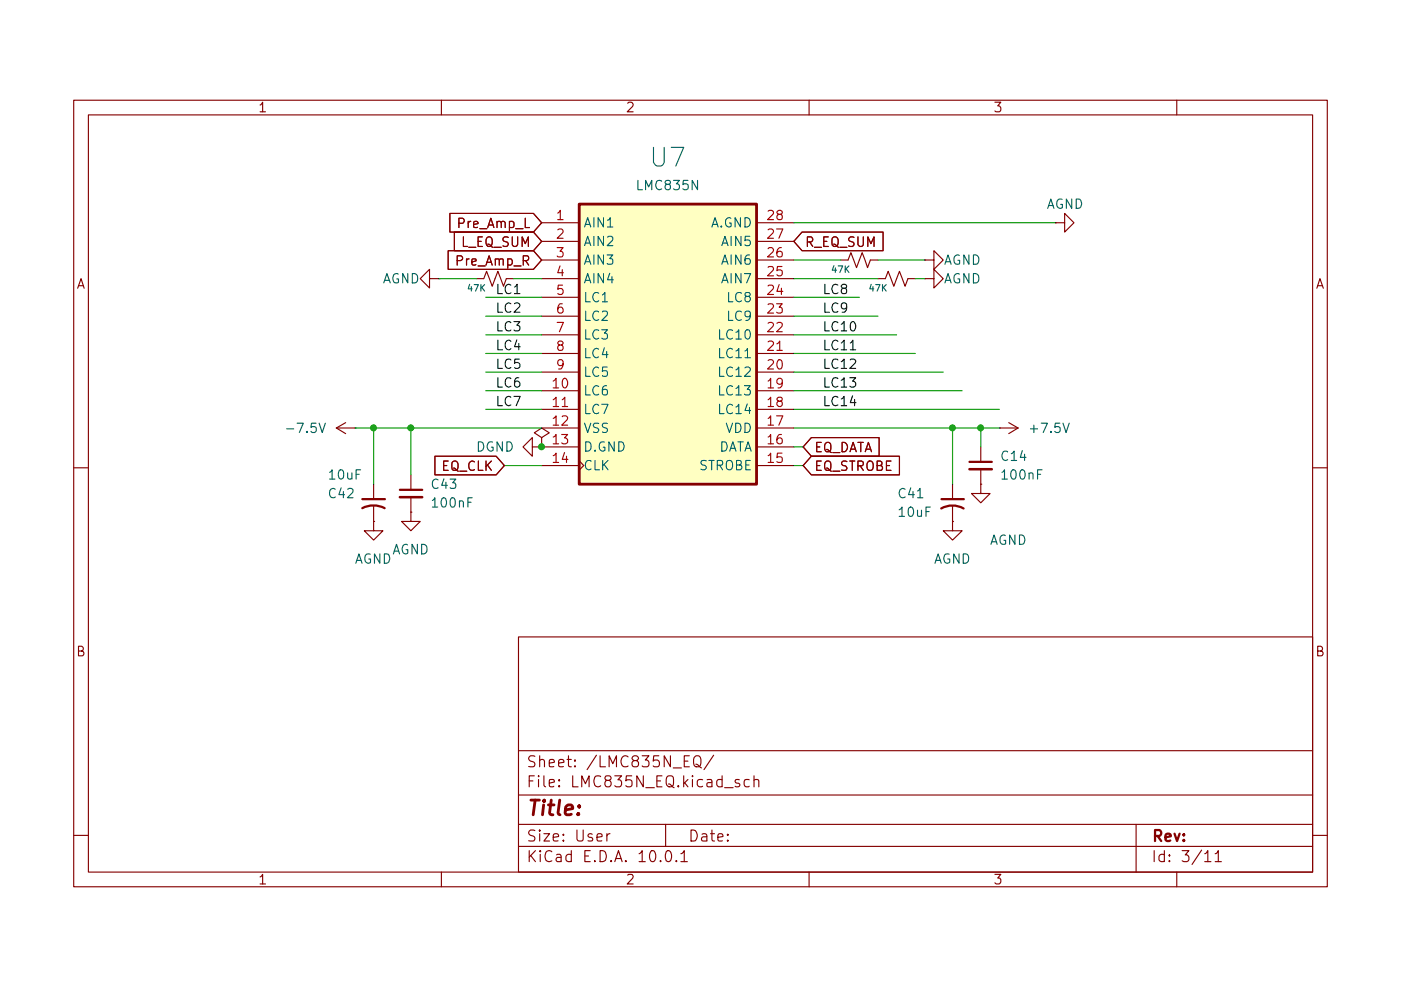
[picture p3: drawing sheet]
(kicad_sch
 (version 20260306)
 (generator "eeschema")
 (generator_version "10.0")
 (paper "User" 190.5 127)
 (lib_symbols
  (symbol "Device:C_Small"
   (pin_numbers (hide yes))
   (pin_names
    (offset 0.254) (hide yes)) (exclude_from_sim no) (in_bom yes) (on_board yes)
   (in_pos_files yes)
   (duplicate_pin_numbers_are_jumpers no)
   (property "Reference" "C" (at 0.254 1.778 0) (show_name no) (do_not_autoplace no) (effects (font (size 1.27 1.27)) (justify left)))
   (property "Value" "C_Small" (at 0.254 -2.032 0) (show_name no) (do_not_autoplace no) (effects (font (size 1.27 1.27)) (justify left)))
   (property "Footprint" "" (at 0 0 0) (show_name no) (do_not_autoplace no) (hide yes) (effects (font (size 1.27 1.27))))
   (property "Datasheet" "" (at 0 0 0) (show_name no) (do_not_autoplace no) (hide yes) (effects (font (size 1.27 1.27))))
   (property "Description" "Unpolarized capacitor, small symbol" (at 0 0 0) (show_name no) (do_not_autoplace no) (hide yes) (effects (font (size 1.27 1.27))))
   (symbol "C_Small_0_1"
    (polyline (pts (xy -1.524 0.508) (xy 1.524 0.508)) (stroke (width 0.3048) (type default)) (fill (type none)))
    (polyline (pts (xy -1.524 -0.508) (xy 1.524 -0.508)) (stroke (width 0.3302) (type default)) (fill (type none))))
   (symbol "C_Small_1_1"
    (pin passive line (at 0 2.54 270) (length 2.032) (name "" (effects (font (size 1.27 1.27)))) (number "1" (effects (font (size 1.27 1.27)))))
    (pin passive line (at 0 -2.54 90) (length 2.032) (name "" (effects (font (size 1.27 1.27)))) (number "2" (effects (font (size 1.27 1.27))))))
   (embedded_fonts no))
  (symbol "Device:C_Small_US"
   (pin_numbers (hide yes))
   (pin_names
    (offset 0.254) (hide yes)) (exclude_from_sim no) (in_bom yes) (on_board yes)
   (in_pos_files yes)
   (duplicate_pin_numbers_are_jumpers no)
   (property "Reference" "C" (at 0.254 1.778 0) (show_name no) (do_not_autoplace no) (effects (font (size 1.27 1.27)) (justify left)))
   (property "Value" "C_Small_US" (at 0.254 -2.032 0) (show_name no) (do_not_autoplace no) (effects (font (size 1.27 1.27)) (justify left)))
   (property "Footprint" "" (at 0 0 0) (show_name no) (do_not_autoplace no) (hide yes) (effects (font (size 1.27 1.27))))
   (property "Datasheet" "" (at 0 0 0) (show_name no) (do_not_autoplace no) (hide yes) (effects (font (size 1.27 1.27))))
   (property "Description" "capacitor, small US symbol" (at 0 0 0) (show_name no) (do_not_autoplace no) (hide yes) (effects (font (size 1.27 1.27))))
   (symbol "C_Small_US_0_1"
    (polyline (pts (xy -1.524 0.508) (xy 1.524 0.508)) (stroke (width 0.3048) (type default)) (fill (type none)))
    (arc (start -1.524 -0.762) (mid 0 -0.3734) (end 1.524 -0.762) (stroke (width 0.3048) (type default)) (fill (type none))))
   (symbol "C_Small_US_1_1"
    (pin passive line (at 0 2.54 270) (length 2.032) (name "" (effects (font (size 1.27 1.27)))) (number "1" (effects (font (size 1.27 1.27)))))
    (pin passive line (at 0 -2.54 90) (length 2.032) (name "" (effects (font (size 1.27 1.27)))) (number "2" (effects (font (size 1.27 1.27))))))
   (embedded_fonts no))
  (symbol "Device:R_Small_US"
   (pin_numbers (hide yes))
   (pin_names
    (offset 0.254) (hide yes)) (exclude_from_sim no) (in_bom yes) (on_board yes)
   (in_pos_files yes)
   (duplicate_pin_numbers_are_jumpers no)
   (property "Reference" "R" (at 0.762 0.508 0) (show_name no) (do_not_autoplace no) (effects (font (size 1.27 1.27)) (justify left)))
   (property "Value" "R_Small_US" (at 0.762 -1.016 0) (show_name no) (do_not_autoplace no) (effects (font (size 1.27 1.27)) (justify left)))
   (property "Footprint" "" (at 0 0 0) (show_name no) (do_not_autoplace no) (hide yes) (effects (font (size 1.27 1.27))))
   (property "Datasheet" "" (at 0 0 0) (show_name no) (do_not_autoplace no) (hide yes) (effects (font (size 1.27 1.27))))
   (property "Description" "Resistor, small US symbol" (at 0 0 0) (show_name no) (do_not_autoplace no) (hide yes) (effects (font (size 1.27 1.27))))
   (symbol "R_Small_US_1_1"
    (polyline (pts (xy 0 1.524) (xy 1.016 1.143) (xy 0 0.762) (xy -1.016 0.381) (xy 0 0)) (stroke (width 0) (type default)) (fill (type none)))
    (polyline (pts (xy 0 0) (xy 1.016 -0.381) (xy 0 -0.762) (xy -1.016 -1.143) (xy 0 -1.524)) (stroke (width 0) (type default)) (fill (type none)))
    (pin passive line (at 0 2.54 270) (length 1.016) (name "" (effects (font (size 1.27 1.27)))) (number "1" (effects (font (size 1.27 1.27)))))
    (pin passive line (at 0 -2.54 90) (length 1.016) (name "" (effects (font (size 1.27 1.27)))) (number "2" (effects (font (size 1.27 1.27))))))
   (embedded_fonts no))
  (symbol "MyOwnCHips:LMC835" (exclude_from_sim no) (in_bom yes) (on_board yes)
   (in_pos_files yes)
   (duplicate_pin_numbers_are_jumpers no)
   (property "Reference" "U" (at 0 20.574 0) (show_name no) (do_not_autoplace no) (effects (font (size 2.54 2.54))))
   (property "Value" "" (at 0 0 0) (show_name no) (do_not_autoplace no) (effects (font (size 1.27 1.27))))
   (property "Footprint" "" (at 0 0 0) (show_name no) (do_not_autoplace no) (hide yes) (effects (font (size 1.27 1.27))))
   (property "Datasheet" "" (at 0 0 0) (show_name no) (do_not_autoplace no) (hide yes) (effects (font (size 1.27 1.27))))
   (property "Description" "" (at 0 0 0) (show_name no) (do_not_autoplace no) (hide yes) (effects (font (size 1.27 1.27))))
   (symbol "LMC835_1_1"
    (rectangle (start -11.43 17.78) (end 12.7 -20.32) (stroke (width 0.381) (type solid)) (fill (type background)))
    (pin input line (at -16.51 15.24 0) (length 5.08) (name "AIN1" (effects (font (size 1.27 1.27)))) (number "1" (effects (font (size 1.27 1.27)))))
    (pin input line (at -16.51 12.7 0) (length 5.08) (name "AIN2" (effects (font (size 1.27 1.27)))) (number "2" (effects (font (size 1.27 1.27)))))
    (pin input line (at -16.51 10.16 0) (length 5.08) (name "AIN3" (effects (font (size 1.27 1.27)))) (number "3" (effects (font (size 1.27 1.27)))))
    (pin input line (at -16.51 7.62 0) (length 5.08) (name "AIN4" (effects (font (size 1.27 1.27)))) (number "4" (effects (font (size 1.27 1.27)))))
    (pin bidirectional line (at -16.51 5.08 0) (length 5.08) (name "LC1" (effects (font (size 1.27 1.27)))) (number "5" (effects (font (size 1.27 1.27)))))
    (pin bidirectional line (at -16.51 2.54 0) (length 5.08) (name "LC2" (effects (font (size 1.27 1.27)))) (number "6" (effects (font (size 1.27 1.27)))))
    (pin bidirectional line (at -16.51 0 0) (length 5.08) (name "LC3" (effects (font (size 1.27 1.27)))) (number "7" (effects (font (size 1.27 1.27)))))
    (pin bidirectional line (at -16.51 -2.54 0) (length 5.08) (name "LC4" (effects (font (size 1.27 1.27)))) (number "8" (effects (font (size 1.27 1.27)))))
    (pin bidirectional line (at -16.51 -5.08 0) (length 5.08) (name "LC5" (effects (font (size 1.27 1.27)))) (number "9" (effects (font (size 1.27 1.27)))))
    (pin bidirectional line (at -16.51 -7.62 0) (length 5.08) (name "LC6" (effects (font (size 1.27 1.27)))) (number "10" (effects (font (size 1.27 1.27)))))
    (pin bidirectional line (at -16.51 -10.16 0) (length 5.08) (name "LC7" (effects (font (size 1.27 1.27)))) (number "11" (effects (font (size 1.27 1.27)))))
    (pin power_in line (at -16.51 -12.7 0) (length 5.08) (name "VSS" (effects (font (size 1.27 1.27)))) (number "12" (effects (font (size 1.27 1.27)))))
    (pin power_in line (at -16.51 -15.24 0) (length 5.08) (name "D.GND" (effects (font (size 1.27 1.27)))) (number "13" (effects (font (size 1.27 1.27)))))
    (pin input clock (at -16.51 -17.78 0) (length 5.08) (name "CLK" (effects (font (size 1.27 1.27)))) (number "14" (effects (font (size 1.27 1.27)))))
    (pin input line (at 17.78 -17.78 180) (length 5.08) (name "STROBE" (effects (font (size 1.27 1.27)))) (number "15" (effects (font (size 1.27 1.27)))))
    (pin input line (at 17.78 -15.24 180) (length 5.08) (name "DATA" (effects (font (size 1.27 1.27)))) (number "16" (effects (font (size 1.27 1.27)))))
    (pin power_in line (at 17.78 -12.7 180) (length 5.08) (name "VDD" (effects (font (size 1.27 1.27)))) (number "17" (effects (font (size 1.27 1.27)))))
    (pin bidirectional line (at 17.78 -10.16 180) (length 5.08) (name "LC14" (effects (font (size 1.27 1.27)))) (number "18" (effects (font (size 1.27 1.27)))))
    (pin bidirectional line (at 17.78 -7.62 180) (length 5.08) (name "LC13" (effects (font (size 1.27 1.27)))) (number "19" (effects (font (size 1.27 1.27)))))
    (pin bidirectional line (at 17.78 -5.08 180) (length 5.08) (name "LC12" (effects (font (size 1.27 1.27)))) (number "20" (effects (font (size 1.27 1.27)))))
    (pin bidirectional line (at 17.78 -2.54 180) (length 5.08) (name "LC11" (effects (font (size 1.27 1.27)))) (number "21" (effects (font (size 1.27 1.27)))))
    (pin bidirectional line (at 17.78 0 180) (length 5.08) (name "LC10" (effects (font (size 1.27 1.27)))) (number "22" (effects (font (size 1.27 1.27)))))
    (pin bidirectional line (at 17.78 2.54 180) (length 5.08) (name "LC9" (effects (font (size 1.27 1.27)))) (number "23" (effects (font (size 1.27 1.27)))))
    (pin bidirectional line (at 17.78 5.08 180) (length 5.08) (name "LC8" (effects (font (size 1.27 1.27)))) (number "24" (effects (font (size 1.27 1.27)))))
    (pin input line (at 17.78 7.62 180) (length 5.08) (name "AIN7" (effects (font (size 1.27 1.27)))) (number "25" (effects (font (size 1.27 1.27)))))
    (pin input line (at 17.78 10.16 180) (length 5.08) (name "AIN6" (effects (font (size 1.27 1.27)))) (number "26" (effects (font (size 1.27 1.27)))))
    (pin input line (at 17.78 12.7 180) (length 5.08) (name "AIN5" (effects (font (size 1.27 1.27)))) (number "27" (effects (font (size 1.27 1.27)))))
    (pin input line (at 17.78 15.24 180) (length 5.08) (name "A.GND" (effects (font (size 1.27 1.27)))) (number "28" (effects (font (size 1.27 1.27))))))
   (embedded_fonts no))
  (symbol "power:GND"
   (power global)
   (pin_numbers (hide yes))
   (pin_names
    (offset 0) (hide yes)) (exclude_from_sim no) (in_bom yes) (on_board yes)
   (in_pos_files yes)
   (duplicate_pin_numbers_are_jumpers no)
   (property "Reference" "#PWR" (at 0 -6.35 0) (show_name no) (do_not_autoplace no) (hide yes) (effects (font (size 1.27 1.27))))
   (property "Value" "GND" (at 0 -3.81 0) (show_name no) (do_not_autoplace no) (effects (font (size 1.27 1.27))))
   (property "Footprint" "" (at 0 0 0) (show_name no) (do_not_autoplace no) (hide yes) (effects (font (size 1.27 1.27))))
   (property "Datasheet" "" (at 0 0 0) (show_name no) (do_not_autoplace no) (hide yes) (effects (font (size 1.27 1.27))))
   (property "Description" "Power symbol creates a global label with name \"GND\" , ground" (at 0 0 0) (show_name no) (do_not_autoplace no) (hide yes) (effects (font (size 1.27 1.27))))
   (symbol "GND_0_1"
    (polyline (pts (xy 0 0) (xy 0 -1.27) (xy 1.27 -1.27) (xy 0 -2.54) (xy -1.27 -1.27) (xy 0 -1.27)) (stroke (width 0) (type default)) (fill (type none))))
   (symbol "GND_1_1"
    (pin power_in line (at 0 0 270) (length 0) (name "" (effects (font (size 1.27 1.27)))) (number "1" (effects (font (size 1.27 1.27))))))
   (embedded_fonts no))
  (symbol "power:PWR_FLAG"
   (power global)
   (pin_numbers (hide yes))
   (pin_names
    (offset 0) (hide yes)) (exclude_from_sim no) (in_bom yes) (on_board yes)
   (in_pos_files yes)
   (duplicate_pin_numbers_are_jumpers no)
   (property "Reference" "#FLG" (at 0 1.905 0) (show_name no) (do_not_autoplace no) (hide yes) (effects (font (size 1.27 1.27))))
   (property "Value" "PWR_FLAG" (at 0 3.81 0) (show_name no) (do_not_autoplace no) (effects (font (size 1.27 1.27))))
   (property "Footprint" "" (at 0 0 0) (show_name no) (do_not_autoplace no) (hide yes) (effects (font (size 1.27 1.27))))
   (property "Datasheet" "" (at 0 0 0) (show_name no) (do_not_autoplace no) (hide yes) (effects (font (size 1.27 1.27))))
   (property "Description" "Special symbol for telling ERC where power comes from" (at 0 0 0) (show_name no) (do_not_autoplace no) (hide yes) (effects (font (size 1.27 1.27))))
   (symbol "PWR_FLAG_0_0"
    (pin power_out line (at 0 0 90) (length 0) (name "" (effects (font (size 1.27 1.27)))) (number "1" (effects (font (size 1.27 1.27))))))
   (symbol "PWR_FLAG_0_1"
    (polyline (pts (xy 0 0) (xy 0 1.27) (xy -1.016 1.905) (xy 0 2.54) (xy 1.016 1.905) (xy 0 1.27)) (stroke (width 0) (type default)) (fill (type none))))
   (embedded_fonts no))
  (symbol "power:VDC"
   (power global)
   (pin_numbers (hide yes))
   (pin_names
    (offset 0) (hide yes)) (exclude_from_sim no) (in_bom yes) (on_board yes)
   (in_pos_files yes)
   (duplicate_pin_numbers_are_jumpers no)
   (property "Reference" "#PWR" (at 0 -3.81 0) (show_name no) (do_not_autoplace no) (hide yes) (effects (font (size 1.27 1.27))))
   (property "Value" "VDC" (at 0 3.556 0) (show_name no) (do_not_autoplace no) (effects (font (size 1.27 1.27))))
   (property "Footprint" "" (at 0 0 0) (show_name no) (do_not_autoplace no) (hide yes) (effects (font (size 1.27 1.27))))
   (property "Datasheet" "" (at 0 0 0) (show_name no) (do_not_autoplace no) (hide yes) (effects (font (size 1.27 1.27))))
   (property "Description" "Power symbol creates a global label with name \"VDC\"" (at 0 0 0) (show_name no) (do_not_autoplace no) (hide yes) (effects (font (size 1.27 1.27))))
   (symbol "VDC_0_1"
    (polyline (pts (xy -0.762 1.27) (xy 0 2.54)) (stroke (width 0) (type default)) (fill (type none)))
    (polyline (pts (xy 0 2.54) (xy 0.762 1.27)) (stroke (width 0) (type default)) (fill (type none)))
    (polyline (pts (xy 0 0) (xy 0 2.54)) (stroke (width 0) (type default)) (fill (type none))))
   (symbol "VDC_1_1"
    (pin power_in line (at 0 0 90) (length 0) (name "" (effects (font (size 1.27 1.27)))) (number "1" (effects (font (size 1.27 1.27))))))
   (embedded_fonts no)))
 (junction
  (at 50.8 54.61)
  (diameter 0)
  (color 0 0 0 0))
 (junction
  (at 73.66 57.15)
  (diameter 0)
  (color 0 0 0 0))
 (junction
  (at 133.35 54.61)
  (diameter 0)
  (color 0 0 0 0))
 (junction
  (at 129.54 54.61)
  (diameter 0)
  (color 0 0 0 0))
 (junction
  (at 55.88 54.61)
  (diameter 0)
  (color 0 0 0 0))
 (wire
  (pts (xy 107.95 41.91) (xy 121.92 41.91))
  (stroke (width 0) (type default)))
 (wire
  (pts (xy 119.38 31.75) (xy 125.73 31.75))
  (stroke (width 0) (type default)))
 (wire
  (pts (xy 48.26 54.61) (xy 50.8 54.61))
  (stroke (width 0) (type default)))
 (wire
  (pts (xy 66.04 39.37) (xy 73.66 39.37))
  (stroke (width 0) (type default)))
 (wire
  (pts (xy 66.04 46.99) (xy 73.66 46.99))
  (stroke (width 0) (type default)))
 (wire
  (pts (xy 107.95 46.99) (xy 128.27 46.99))
  (stroke (width 0) (type default)))
 (wire
  (pts (xy 107.95 57.15) (xy 109.22 57.15))
  (stroke (width 0) (type default)))
 (wire
  (pts (xy 133.35 54.61) (xy 133.35 57.15))
  (stroke (width 0) (type default)))
 (wire
  (pts (xy 66.04 36.83) (xy 73.66 36.83))
  (stroke (width 0) (type default)))
 (wire
  (pts (xy 107.95 44.45) (xy 124.46 44.45))
  (stroke (width 0) (type default)))
 (wire
  (pts (xy 133.35 54.61) (xy 135.89 54.61))
  (stroke (width 0) (type default)))
 (wire
  (pts (xy 119.38 39.37) (xy 107.95 39.37))
  (stroke (width 0) (type default)))
 (wire
  (pts (xy 107.95 49.53) (xy 130.81 49.53))
  (stroke (width 0) (type default)))
 (wire
  (pts (xy 129.54 54.61) (xy 133.35 54.61))
  (stroke (width 0) (type default)))
 (wire
  (pts (xy 66.04 41.91) (xy 73.66 41.91))
  (stroke (width 0) (type default)))
 (wire
  (pts (xy 66.04 44.45) (xy 73.66 44.45))
  (stroke (width 0) (type default)))
 (wire
  (pts (xy 50.8 54.61) (xy 50.8 62.23))
  (stroke (width 0) (type default)))
 (wire
  (pts (xy 107.95 52.07) (xy 135.89 52.07))
  (stroke (width 0) (type default)))
 (wire
  (pts (xy 107.95 26.67) (xy 143.51 26.67))
  (stroke (width 0) (type default)))
 (wire
  (pts (xy 66.04 49.53) (xy 73.66 49.53))
  (stroke (width 0) (type default)))
 (wire
  (pts (xy 107.95 54.61) (xy 129.54 54.61))
  (stroke (width 0) (type default)))
 (wire
  (pts (xy 124.46 34.29) (xy 125.73 34.29))
  (stroke (width 0) (type default)))
 (wire
  (pts (xy 107.95 31.75) (xy 114.3 31.75))
  (stroke (width 0) (type default)))
 (wire
  (pts (xy 129.54 54.61) (xy 129.54 62.23))
  (stroke (width 0) (type default)))
 (wire
  (pts (xy 107.95 36.83) (xy 116.84 36.83))
  (stroke (width 0) (type default)))
 (wire
  (pts (xy 66.04 52.07) (xy 73.66 52.07))
  (stroke (width 0) (type default)))
 (wire
  (pts (xy 68.58 59.69) (xy 73.66 59.69))
  (stroke (width 0) (type default)))
 (wire
  (pts (xy 107.95 59.69) (xy 109.22 59.69))
  (stroke (width 0) (type default)))
 (wire
  (pts (xy 69.85 34.29) (xy 73.66 34.29))
  (stroke (width 0) (type default)))
 (wire
  (pts (xy 59.69 34.29) (xy 64.77 34.29))
  (stroke (width 0) (type default)))
 (wire
  (pts (xy 55.88 54.61) (xy 55.88 60.96))
  (stroke (width 0) (type default)))
 (wire
  (pts (xy 107.95 34.29) (xy 119.38 34.29))
  (stroke (width 0) (type default)))
 (wire
  (pts (xy 50.8 54.61) (xy 55.88 54.61))
  (stroke (width 0) (type default)))
 (wire
  (pts (xy 55.88 54.61) (xy 73.66 54.61))
  (stroke (width 0) (type default)))
 (label "LC1"
  (at 67.31 36.83 0)
  (effects (font (size 1.27 1.27)) (justify left bottom)))
 (label "LC13"
  (at 111.76 49.53 0)
  (effects (font (size 1.27 1.27)) (justify left bottom)))
 (label "LC12"
  (at 111.76 46.99 0)
  (effects (font (size 1.27 1.27)) (justify left bottom)))
 (label "LC11"
  (at 111.76 44.45 0)
  (effects (font (size 1.27 1.27)) (justify left bottom)))
 (label "LC4"
  (at 67.31 44.45 0)
  (effects (font (size 1.27 1.27)) (justify left bottom)))
 (label "LC8"
  (at 111.76 36.83 0)
  (effects (font (size 1.27 1.27)) (justify left bottom)))
 (label "LC6"
  (at 67.31 49.53 0)
  (effects (font (size 1.27 1.27)) (justify left bottom)))
 (label "LC3"
  (at 67.31 41.91 0)
  (effects (font (size 1.27 1.27)) (justify left bottom)))
 (label "LC14"
  (at 111.76 52.07 0)
  (effects (font (size 1.27 1.27)) (justify left bottom)))
 (label "LC9"
  (at 111.76 39.37 0)
  (effects (font (size 1.27 1.27)) (justify left bottom)))
 (label "LC7"
  (at 67.31 52.07 0)
  (effects (font (size 1.27 1.27)) (justify left bottom)))
 (label "LC10"
  (at 111.76 41.91 0)
  (effects (font (size 1.27 1.27)) (justify left bottom)))
 (label "LC5"
  (at 67.31 46.99 0)
  (effects (font (size 1.27 1.27)) (justify left bottom)))
 (label "LC2"
  (at 67.31 39.37 0)
  (effects (font (size 1.27 1.27)) (justify left bottom)))
 (global_label "Pre_Amp_L"
  (shape input)
  (at 73.66 26.67 180)
  (fields_autoplaced yes)
  (effects (font (size 1.27 1.27)) (justify right))
  (property "Intersheetrefs" "${INTERSHEET_REFS}" (at 60.6358 26.67 0) (hide yes) (show_name no) (do_not_autoplace no) (effects (font (size 1.27 1.27)) (justify right))))
 (global_label "R_EQ_SUM"
  (shape input)
  (at 107.95 29.21 0)
  (fields_autoplaced yes)
  (effects (font (size 1.27 1.27)) (justify left))
  (property "Intersheetrefs" "${INTERSHEET_REFS}" (at 120.6113 29.21 0) (hide yes) (show_name no) (do_not_autoplace no) (effects (font (size 1.27 1.27)) (justify left))))
 (global_label "L_EQ_SUM"
  (shape input)
  (at 73.66 29.21 180)
  (fields_autoplaced yes)
  (effects (font (size 1.27 1.27)) (justify right))
  (property "Intersheetrefs" "${INTERSHEET_REFS}" (at 61.2406 29.21 0) (hide yes) (show_name no) (do_not_autoplace no) (effects (font (size 1.27 1.27)) (justify right))))
 (global_label "EQ_DATA"
  (shape input)
  (at 109.22 57.15 0)
  (fields_autoplaced yes)
  (effects (font (size 1.27 1.27)) (justify left))
  (property "Intersheetrefs" "${INTERSHEET_REFS}" (at 120.0671 57.15 0) (hide yes) (show_name no) (do_not_autoplace no) (effects (font (size 1.27 1.27)) (justify left))))
 (global_label "EQ_CLK"
  (shape input)
  (at 68.58 59.69 180)
  (fields_autoplaced yes)
  (effects (font (size 1.27 1.27)) (justify right))
  (property "Intersheetrefs" "${INTERSHEET_REFS}" (at 58.5796 59.69 0) (hide yes) (show_name no) (do_not_autoplace no) (effects (font (size 1.27 1.27)) (justify right))))
 (global_label "Pre_Amp_R"
  (shape input)
  (at 73.66 31.75 180)
  (fields_autoplaced yes)
  (effects (font (size 1.27 1.27)) (justify right))
  (property "Intersheetrefs" "${INTERSHEET_REFS}" (at 60.3939 31.75 0) (hide yes) (show_name no) (do_not_autoplace no) (effects (font (size 1.27 1.27)) (justify right))))
 (global_label "EQ_STROBE"
  (shape input)
  (at 109.22 59.69 0)
  (fields_autoplaced yes)
  (effects (font (size 1.27 1.27)) (justify left))
  (property "Intersheetrefs" "${INTERSHEET_REFS}" (at 122.8489 59.69 0) (hide yes) (show_name no) (do_not_autoplace no) (effects (font (size 1.27 1.27)) (justify left))))
 (symbol
  (lib_id "power:GND")
  (at 129.54 67.31 0)
  (unit 1)
  (body_style 1)
  (exclude_from_sim no)
  (in_bom yes)
  (on_board yes)
  (in_pos_files yes)
  (dnp no)
  (property "Reference" "#PWR089" (at 129.54 73.66 0) (hide yes) (show_name no) (do_not_autoplace no) (effects (font (size 1.27 1.27))))
  (property "Value" "AGND" (at 132.08 72.39 0) (show_name no) (do_not_autoplace no) (effects (font (size 1.27 1.27)) (justify right)))
  (property "Footprint" "" (at 129.54 67.31 0) (hide yes) (show_name no) (do_not_autoplace no) (effects (font (size 1.27 1.27))))
  (property "Datasheet" "" (at 129.54 67.31 0) (hide yes) (show_name no) (do_not_autoplace no) (effects (font (size 1.27 1.27))))
  (property "Description" "Power symbol creates a global label with name \"GND\" , ground" (at 129.54 67.31 0) (hide yes) (show_name no) (do_not_autoplace no) (effects (font (size 1.27 1.27))))
  (pin "1"))
 (symbol
  (lib_id "power:VDC")
  (at 135.89 54.61 270)
  (unit 1)
  (body_style 1)
  (exclude_from_sim no)
  (in_bom yes)
  (on_board yes)
  (in_pos_files yes)
  (dnp no)
  (property "Reference" "#PWR039" (at 132.08 54.61 0) (hide yes) (show_name no) (do_not_autoplace no) (effects (font (size 1.27 1.27))))
  (property "Value" "+7.5V" (at 139.7 54.61 90) (show_name no) (do_not_autoplace no) (effects (font (size 1.27 1.27)) (justify left)))
  (property "Footprint" "" (at 135.89 54.61 0) (hide yes) (show_name no) (do_not_autoplace no) (effects (font (size 1.27 1.27))))
  (property "Datasheet" "" (at 135.89 54.61 0) (hide yes) (show_name no) (do_not_autoplace no) (effects (font (size 1.27 1.27))))
  (property "Description" "Power symbol creates a global label with name \"VDC\"" (at 135.89 54.61 0) (hide yes) (show_name no) (do_not_autoplace no) (effects (font (size 1.27 1.27))))
  (pin "1"))
 (symbol
  (lib_id "Device:C_Small")
  (at 55.88 63.5 0)
  (unit 1)
  (body_style 1)
  (exclude_from_sim no)
  (in_bom yes)
  (on_board yes)
  (in_pos_files yes)
  (dnp no)
  (fields_autoplaced yes)
  (property "Reference" "C43" (at 58.42 62.2362 0) (show_name no) (do_not_autoplace no) (effects (font (size 1.27 1.27)) (justify left)))
  (property "Value" "100nF" (at 58.42 64.7762 0) (show_name no) (do_not_autoplace no) (effects (font (size 1.27 1.27)) (justify left)))
  (property "Footprint" "" (at 55.88 63.5 0) (hide yes) (show_name no) (do_not_autoplace no) (effects (font (size 1.27 1.27))))
  (property "Datasheet" "" (at 55.88 63.5 0) (hide yes) (show_name no) (do_not_autoplace no) (effects (font (size 1.27 1.27))))
  (property "Description" "Unpolarized capacitor, small symbol" (at 55.88 63.5 0) (hide yes) (show_name no) (do_not_autoplace no) (effects (font (size 1.27 1.27))))
  (pin "1")
  (pin "2"))
 (symbol
  (lib_id "power:PWR_FLAG")
  (at 73.66 57.15 0)
  (unit 1)
  (body_style 1)
  (exclude_from_sim no)
  (in_bom yes)
  (on_board yes)
  (in_pos_files yes)
  (dnp no)
  (property "Reference" "#FLG06" (at 73.66 55.245 0) (hide yes) (show_name no) (do_not_autoplace no) (effects (font (size 1.27 1.27))))
  (property "Value" "PWR_FLAG" (at 59.69 55.88 0) (hide yes) (show_name no) (do_not_autoplace no) (effects (font (size 1.27 1.27))))
  (property "Footprint" "" (at 73.66 57.15 0) (hide yes) (show_name no) (do_not_autoplace no) (effects (font (size 1.27 1.27))))
  (property "Datasheet" "" (at 73.66 57.15 0) (hide yes) (show_name no) (do_not_autoplace no) (effects (font (size 1.27 1.27))))
  (property "Description" "Special symbol for telling ERC where power comes from" (at 73.66 57.15 0) (hide yes) (show_name no) (do_not_autoplace no) (effects (font (size 1.27 1.27))))
  (pin "1"))
 (symbol
  (lib_id "power:GND")
  (at 50.8 67.31 0)
  (unit 1)
  (body_style 1)
  (exclude_from_sim no)
  (in_bom yes)
  (on_board yes)
  (in_pos_files yes)
  (dnp no)
  (property "Reference" "#PWR091" (at 50.8 73.66 0) (hide yes) (show_name no) (do_not_autoplace no) (effects (font (size 1.27 1.27))))
  (property "Value" "AGND" (at 53.34 72.39 0) (show_name no) (do_not_autoplace no) (effects (font (size 1.27 1.27)) (justify right)))
  (property "Footprint" "" (at 50.8 67.31 0) (hide yes) (show_name no) (do_not_autoplace no) (effects (font (size 1.27 1.27))))
  (property "Datasheet" "" (at 50.8 67.31 0) (hide yes) (show_name no) (do_not_autoplace no) (effects (font (size 1.27 1.27))))
  (property "Description" "Power symbol creates a global label with name \"GND\" , ground" (at 50.8 67.31 0) (hide yes) (show_name no) (do_not_autoplace no) (effects (font (size 1.27 1.27))))
  (pin "1"))
 (symbol
  (lib_id "power:GND")
  (at 125.73 31.75 90)
  (unit 1)
  (body_style 1)
  (exclude_from_sim no)
  (in_bom yes)
  (on_board yes)
  (in_pos_files yes)
  (dnp no)
  (property "Reference" "#PWR093" (at 132.08 31.75 0) (hide yes) (show_name no) (do_not_autoplace no) (effects (font (size 1.27 1.27))))
  (property "Value" "AGND" (at 128.27 31.75 90) (show_name no) (do_not_autoplace no) (effects (font (size 1.27 1.27)) (justify right)))
  (property "Footprint" "" (at 125.73 31.75 0) (hide yes) (show_name no) (do_not_autoplace no) (effects (font (size 1.27 1.27))))
  (property "Datasheet" "" (at 125.73 31.75 0) (hide yes) (show_name no) (do_not_autoplace no) (effects (font (size 1.27 1.27))))
  (property "Description" "Power symbol creates a global label with name \"GND\" , ground" (at 125.73 31.75 0) (hide yes) (show_name no) (do_not_autoplace no) (effects (font (size 1.27 1.27))))
  (pin "1"))
 (symbol
  (lib_id "power:VDC")
  (at 48.26 54.61 90)
  (unit 1)
  (body_style 1)
  (exclude_from_sim no)
  (in_bom yes)
  (on_board yes)
  (in_pos_files yes)
  (dnp no)
  (fields_autoplaced yes)
  (property "Reference" "#PWR034" (at 52.07 54.61 0) (hide yes) (show_name no) (do_not_autoplace no) (effects (font (size 1.27 1.27))))
  (property "Value" "-7.5V" (at 44.45 54.6099 90) (show_name no) (do_not_autoplace no) (effects (font (size 1.27 1.27)) (justify left)))
  (property "Footprint" "" (at 48.26 54.61 0) (hide yes) (show_name no) (do_not_autoplace no) (effects (font (size 1.27 1.27))))
  (property "Datasheet" "" (at 48.26 54.61 0) (hide yes) (show_name no) (do_not_autoplace no) (effects (font (size 1.27 1.27))))
  (property "Description" "Power symbol creates a global label with name \"VDC\"" (at 48.26 54.61 0) (hide yes) (show_name no) (do_not_autoplace no) (effects (font (size 1.27 1.27))))
  (pin "1"))
 (symbol
  (lib_id "Device:C_Small")
  (at 133.35 59.69 0)
  (unit 1)
  (body_style 1)
  (exclude_from_sim no)
  (in_bom yes)
  (on_board yes)
  (in_pos_files yes)
  (dnp no)
  (fields_autoplaced yes)
  (property "Reference" "C14" (at 135.89 58.4262 0) (show_name no) (do_not_autoplace no) (effects (font (size 1.27 1.27)) (justify left)))
  (property "Value" "100nF" (at 135.89 60.9662 0) (show_name no) (do_not_autoplace no) (effects (font (size 1.27 1.27)) (justify left)))
  (property "Footprint" "" (at 133.35 59.69 0) (hide yes) (show_name no) (do_not_autoplace no) (effects (font (size 1.27 1.27))))
  (property "Datasheet" "" (at 133.35 59.69 0) (hide yes) (show_name no) (do_not_autoplace no) (effects (font (size 1.27 1.27))))
  (property "Description" "Unpolarized capacitor, small symbol" (at 133.35 59.69 0) (hide yes) (show_name no) (do_not_autoplace no) (effects (font (size 1.27 1.27))))
  (pin "1")
  (pin "2"))
 (symbol
  (lib_id "power:GND")
  (at 55.88 66.04 0)
  (unit 1)
  (body_style 1)
  (exclude_from_sim no)
  (in_bom yes)
  (on_board yes)
  (in_pos_files yes)
  (dnp no)
  (property "Reference" "#PWR092" (at 55.88 72.39 0) (hide yes) (show_name no) (do_not_autoplace no) (effects (font (size 1.27 1.27))))
  (property "Value" "AGND" (at 58.42 71.12 0) (show_name no) (do_not_autoplace no) (effects (font (size 1.27 1.27)) (justify right)))
  (property "Footprint" "" (at 55.88 66.04 0) (hide yes) (show_name no) (do_not_autoplace no) (effects (font (size 1.27 1.27))))
  (property "Datasheet" "" (at 55.88 66.04 0) (hide yes) (show_name no) (do_not_autoplace no) (effects (font (size 1.27 1.27))))
  (property "Description" "Power symbol creates a global label with name \"GND\" , ground" (at 55.88 66.04 0) (hide yes) (show_name no) (do_not_autoplace no) (effects (font (size 1.27 1.27))))
  (pin "1"))
 (symbol
  (lib_id "Device:R_Small_US")
  (at 121.92 34.29 270)
  (unit 1)
  (body_style 1)
  (exclude_from_sim no)
  (in_bom yes)
  (on_board yes)
  (in_pos_files yes)
  (dnp no)
  (property "Reference" "R62" (at 121.92 27.94 90) (hide yes) (show_name no) (do_not_autoplace no) (effects (font (size 1.27 1.27))))
  (property "Value" "47K" (at 119.38 35.56 90) (show_name no) (do_not_autoplace no) (effects (font (size 0.889 0.889))))
  (property "Footprint" "" (at 121.92 34.29 0) (hide yes) (show_name no) (do_not_autoplace no) (effects (font (size 1.27 1.27))))
  (property "Datasheet" "" (at 121.92 34.29 0) (hide yes) (show_name no) (do_not_autoplace no) (effects (font (size 1.27 1.27))))
  (property "Description" "Resistor, small US symbol" (at 121.92 34.29 0) (hide yes) (show_name no) (do_not_autoplace no) (effects (font (size 1.27 1.27))))
  (pin "1")
  (pin "2"))
 (symbol
  (lib_id "Device:R_Small_US")
  (at 67.31 34.29 270)
  (unit 1)
  (body_style 1)
  (exclude_from_sim no)
  (in_bom yes)
  (on_board yes)
  (in_pos_files yes)
  (dnp no)
  (property "Reference" "R61" (at 67.31 27.94 90) (hide yes) (show_name no) (do_not_autoplace no) (effects (font (size 1.27 1.27))))
  (property "Value" "47K" (at 64.77 35.56 90) (show_name no) (do_not_autoplace no) (effects (font (size 0.889 0.889))))
  (property "Footprint" "" (at 67.31 34.29 0) (hide yes) (show_name no) (do_not_autoplace no) (effects (font (size 1.27 1.27))))
  (property "Datasheet" "" (at 67.31 34.29 0) (hide yes) (show_name no) (do_not_autoplace no) (effects (font (size 1.27 1.27))))
  (property "Description" "Resistor, small US symbol" (at 67.31 34.29 0) (hide yes) (show_name no) (do_not_autoplace no) (effects (font (size 1.27 1.27))))
  (pin "1")
  (pin "2"))
 (symbol
  (lib_id "Device:R_Small_US")
  (at 116.84 31.75 270)
  (unit 1)
  (body_style 1)
  (exclude_from_sim no)
  (in_bom yes)
  (on_board yes)
  (in_pos_files yes)
  (dnp no)
  (property "Reference" "R60" (at 116.84 25.4 90) (hide yes) (show_name no) (do_not_autoplace no) (effects (font (size 1.27 1.27))))
  (property "Value" "47K" (at 114.3 33.02 90) (show_name no) (do_not_autoplace no) (effects (font (size 0.889 0.889))))
  (property "Footprint" "" (at 116.84 31.75 0) (hide yes) (show_name no) (do_not_autoplace no) (effects (font (size 1.27 1.27))))
  (property "Datasheet" "" (at 116.84 31.75 0) (hide yes) (show_name no) (do_not_autoplace no) (effects (font (size 1.27 1.27))))
  (property "Description" "Resistor, small US symbol" (at 116.84 31.75 0) (hide yes) (show_name no) (do_not_autoplace no) (effects (font (size 1.27 1.27))))
  (pin "1")
  (pin "2"))
 (symbol
  (lib_id "power:GND")
  (at 143.51 26.67 90)
  (unit 1)
  (body_style 1)
  (exclude_from_sim no)
  (in_bom yes)
  (on_board yes)
  (in_pos_files yes)
  (dnp no)
  (property "Reference" "#PWR036" (at 149.86 26.67 0) (hide yes) (show_name no) (do_not_autoplace no) (effects (font (size 1.27 1.27))))
  (property "Value" "AGND" (at 142.24 24.13 90) (show_name no) (do_not_autoplace no) (effects (font (size 1.27 1.27)) (justify right)))
  (property "Footprint" "" (at 143.51 26.67 0) (hide yes) (show_name no) (do_not_autoplace no) (effects (font (size 1.27 1.27))))
  (property "Datasheet" "" (at 143.51 26.67 0) (hide yes) (show_name no) (do_not_autoplace no) (effects (font (size 1.27 1.27))))
  (property "Description" "Power symbol creates a global label with name \"GND\" , ground" (at 143.51 26.67 0) (hide yes) (show_name no) (do_not_autoplace no) (effects (font (size 1.27 1.27))))
  (pin "1"))
 (symbol
  (lib_id "power:GND")
  (at 59.69 34.29 270)
  (unit 1)
  (body_style 1)
  (exclude_from_sim no)
  (in_bom yes)
  (on_board yes)
  (in_pos_files yes)
  (dnp no)
  (property "Reference" "#PWR095" (at 53.34 34.29 0) (hide yes) (show_name no) (do_not_autoplace no) (effects (font (size 1.27 1.27))))
  (property "Value" "AGND" (at 57.15 34.29 90) (show_name no) (do_not_autoplace no) (effects (font (size 1.27 1.27)) (justify right)))
  (property "Footprint" "" (at 59.69 34.29 0) (hide yes) (show_name no) (do_not_autoplace no) (effects (font (size 1.27 1.27))))
  (property "Datasheet" "" (at 59.69 34.29 0) (hide yes) (show_name no) (do_not_autoplace no) (effects (font (size 1.27 1.27))))
  (property "Description" "Power symbol creates a global label with name \"GND\" , ground" (at 59.69 34.29 0) (hide yes) (show_name no) (do_not_autoplace no) (effects (font (size 1.27 1.27))))
  (pin "1"))
 (symbol
  (lib_id "power:GND")
  (at 125.73 34.29 90)
  (unit 1)
  (body_style 1)
  (exclude_from_sim no)
  (in_bom yes)
  (on_board yes)
  (in_pos_files yes)
  (dnp no)
  (property "Reference" "#PWR094" (at 132.08 34.29 0) (hide yes) (show_name no) (do_not_autoplace no) (effects (font (size 1.27 1.27))))
  (property "Value" "AGND" (at 128.27 34.29 90) (show_name no) (do_not_autoplace no) (effects (font (size 1.27 1.27)) (justify right)))
  (property "Footprint" "" (at 125.73 34.29 0) (hide yes) (show_name no) (do_not_autoplace no) (effects (font (size 1.27 1.27))))
  (property "Datasheet" "" (at 125.73 34.29 0) (hide yes) (show_name no) (do_not_autoplace no) (effects (font (size 1.27 1.27))))
  (property "Description" "Power symbol creates a global label with name \"GND\" , ground" (at 125.73 34.29 0) (hide yes) (show_name no) (do_not_autoplace no) (effects (font (size 1.27 1.27))))
  (pin "1"))
 (symbol
  (lib_id "power:GND")
  (at 133.35 62.23 0)
  (unit 1)
  (body_style 1)
  (exclude_from_sim no)
  (in_bom yes)
  (on_board yes)
  (in_pos_files yes)
  (dnp no)
  (property "Reference" "#PWR090" (at 133.35 68.58 0) (hide yes) (show_name no) (do_not_autoplace no) (effects (font (size 1.27 1.27))))
  (property "Value" "AGND" (at 139.7 69.85 0) (show_name no) (do_not_autoplace no) (effects (font (size 1.27 1.27)) (justify right)))
  (property "Footprint" "" (at 133.35 62.23 0) (hide yes) (show_name no) (do_not_autoplace no) (effects (font (size 1.27 1.27))))
  (property "Datasheet" "" (at 133.35 62.23 0) (hide yes) (show_name no) (do_not_autoplace no) (effects (font (size 1.27 1.27))))
  (property "Description" "Power symbol creates a global label with name \"GND\" , ground" (at 133.35 62.23 0) (hide yes) (show_name no) (do_not_autoplace no) (effects (font (size 1.27 1.27))))
  (pin "1"))
 (symbol
  (lib_id "power:GND")
  (at 73.66 57.15 270)
  (unit 1)
  (body_style 1)
  (exclude_from_sim no)
  (in_bom yes)
  (on_board yes)
  (in_pos_files yes)
  (dnp no)
  (property "Reference" "#PWR04" (at 67.31 57.15 0) (hide yes) (show_name no) (do_not_autoplace no) (effects (font (size 1.27 1.27))))
  (property "Value" "DGND" (at 67.31 57.15 90) (show_name no) (do_not_autoplace no) (effects (font (size 1.27 1.27))))
  (property "Footprint" "" (at 73.66 57.15 0) (hide yes) (show_name no) (do_not_autoplace no) (effects (font (size 1.27 1.27))))
  (property "Datasheet" "" (at 73.66 57.15 0) (hide yes) (show_name no) (do_not_autoplace no) (effects (font (size 1.27 1.27))))
  (property "Description" "Power symbol creates a global label with name \"GND\" , ground" (at 73.66 57.15 0) (hide yes) (show_name no) (do_not_autoplace no) (effects (font (size 1.27 1.27))))
  (pin "1"))
 (symbol
  (lib_id "Device:C_Small_US")
  (at 50.8 64.77 0)
  (unit 1)
  (body_style 1)
  (exclude_from_sim no)
  (in_bom yes)
  (on_board yes)
  (in_pos_files yes)
  (dnp no)
  (property "Reference" "C42" (at 44.45 63.5 0) (show_name no) (do_not_autoplace no) (effects (font (size 1.27 1.27)) (justify left)))
  (property "Value" "10uF" (at 44.45 60.96 0) (show_name no) (do_not_autoplace no) (effects (font (size 1.27 1.27)) (justify left)))
  (property "Footprint" "" (at 50.8 64.77 0) (hide yes) (show_name no) (do_not_autoplace no) (effects (font (size 1.27 1.27))))
  (property "Datasheet" "" (at 50.8 64.77 0) (hide yes) (show_name no) (do_not_autoplace no) (effects (font (size 1.27 1.27))))
  (property "Description" "capacitor, small US symbol" (at 50.8 64.77 0) (hide yes) (show_name no) (do_not_autoplace no) (effects (font (size 1.27 1.27))))
  (pin "1")
  (pin "2"))
 (symbol
  (lib_id "Device:C_Small_US")
  (at 129.54 64.77 0)
  (unit 1)
  (body_style 1)
  (exclude_from_sim no)
  (in_bom yes)
  (on_board yes)
  (in_pos_files yes)
  (dnp no)
  (property "Reference" "C41" (at 121.92 63.5 0) (show_name no) (do_not_autoplace no) (effects (font (size 1.27 1.27)) (justify left)))
  (property "Value" "10uF" (at 121.92 66.04 0) (show_name no) (do_not_autoplace no) (effects (font (size 1.27 1.27)) (justify left)))
  (property "Footprint" "" (at 129.54 64.77 0) (hide yes) (show_name no) (do_not_autoplace no) (effects (font (size 1.27 1.27))))
  (property "Datasheet" "" (at 129.54 64.77 0) (hide yes) (show_name no) (do_not_autoplace no) (effects (font (size 1.27 1.27))))
  (property "Description" "capacitor, small US symbol" (at 129.54 64.77 0) (hide yes) (show_name no) (do_not_autoplace no) (effects (font (size 1.27 1.27))))
  (pin "1")
  (pin "2"))
 (symbol
  (lib_id "MyOwnCHips:LMC835")
  (at 90.17 41.91 0)
  (unit 1)
  (body_style 1)
  (exclude_from_sim no)
  (in_bom yes)
  (on_board yes)
  (in_pos_files yes)
  (dnp no)
  (fields_autoplaced yes)
  (property "Reference" "U7" (at 90.805 17.78 0) (show_name no) (do_not_autoplace no) (effects (font (size 2.54 2.54))))
  (property "Value" "LMC835N" (at 90.805 21.59 0) (show_name no) (do_not_autoplace no) (effects (font (size 1.27 1.27))))
  (property "Footprint" "" (at 90.17 41.91 0) (hide yes) (show_name no) (do_not_autoplace no) (effects (font (size 1.27 1.27))))
  (property "Datasheet" "" (at 90.17 41.91 0) (hide yes) (show_name no) (do_not_autoplace no) (effects (font (size 1.27 1.27))))
  (property "Description" "" (at 90.17 41.91 0) (hide yes) (show_name no) (do_not_autoplace no) (effects (font (size 1.27 1.27))))
  (pin "9")
  (pin "1")
  (pin "8")
  (pin "10")
  (pin "12")
  (pin "2")
  (pin "3")
  (pin "4")
  (pin "6")
  (pin "7")
  (pin "17")
  (pin "18")
  (pin "23")
  (pin "24")
  (pin "11")
  (pin "20")
  (pin "21")
  (pin "5")
  (pin "13")
  (pin "14")
  (pin "16")
  (pin "25")
  (pin "15")
  (pin "26")
  (pin "19")
  (pin "27")
  (pin "28")
  (pin "22")))
